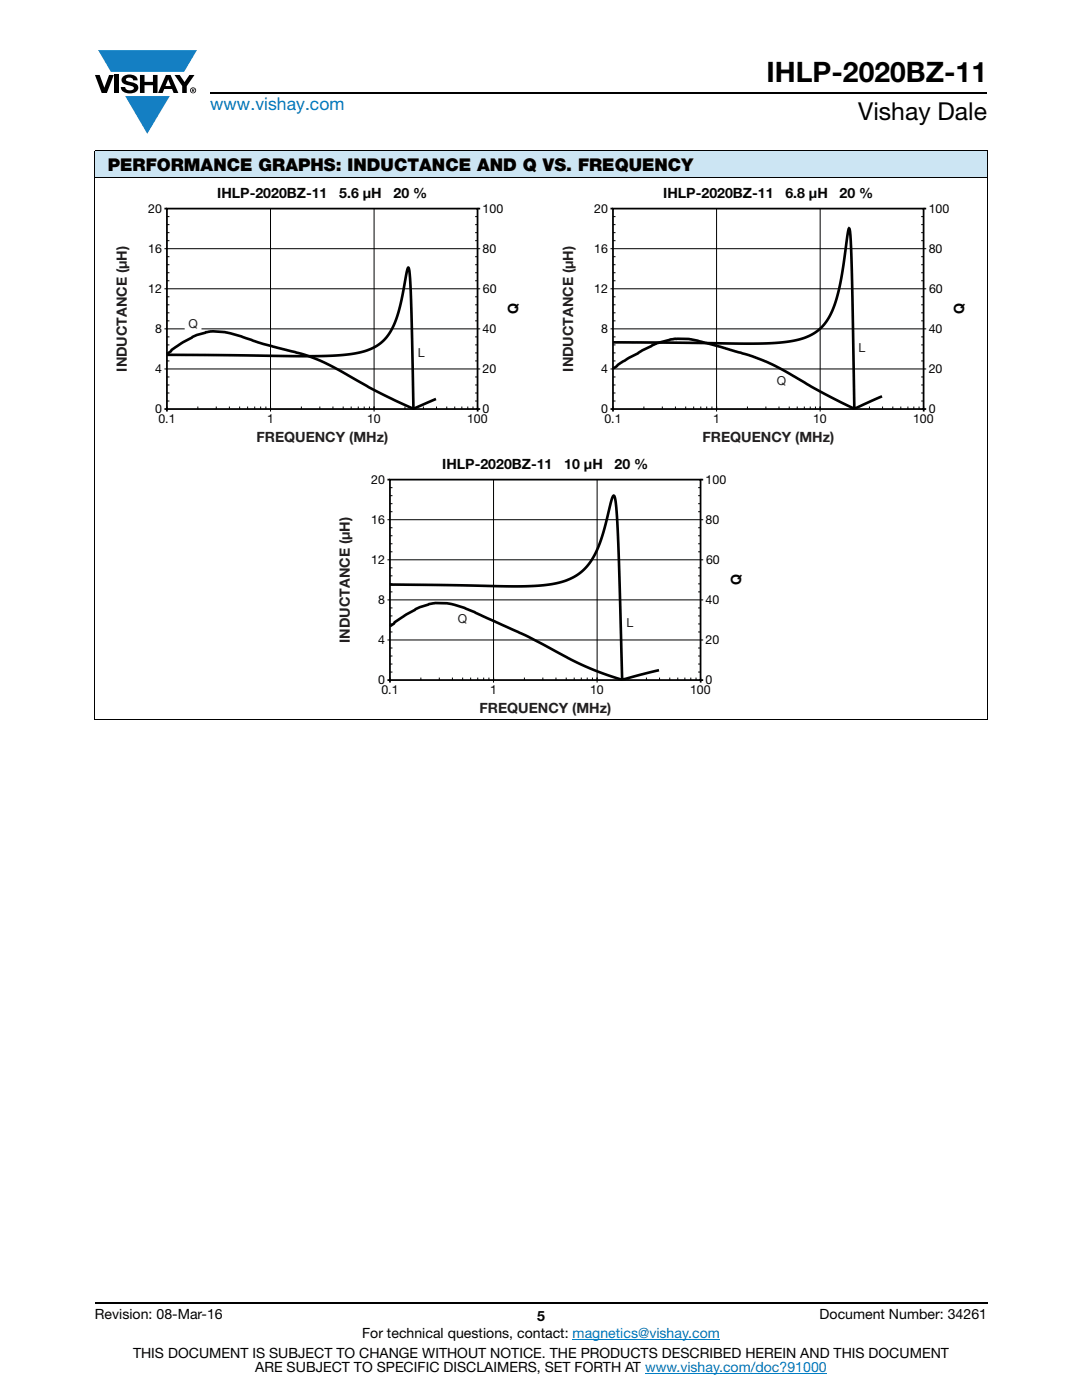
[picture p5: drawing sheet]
<svg xmlns="http://www.w3.org/2000/svg" width="216mm" height="279mm" viewBox="0 0 216 279" stroke-linecap="round" stroke-linejoin="round" font-family="sans-serif">
<g fill="#147fc3">
<path d="M19.6 10h19.7l-2.6 4.3h-1.1h-13.5z"/>
<path d="M25 19.2h8.9l-4.5 7.5z"/>
</g>
<g fill="#000">
<path d="M18.9 15h1l.9 2.5 1-2.5h.9l-1.4 3.6h-1zM22.9 15h.9v3.6h-.9zM24.6 15.3a2.1 2.1 0 0 1 2.8 .3l.1 .4h-.9a.79 .79 0 0 0-.7-.5 .79 .79 0 0 0-.8 .4l.3 .3 1 .2a1.08 1.08 0 0 1 1.2 1 1.08 1.08 0 0 1-1.1 1.2 1.73 1.73 0 0 1-2.4-1.2h.9a.96 .96 0 0 0 .8 .6 .96 .96 0 0 0 .9-.4 1.31 1.31 0 0 0-1.2-.6 1.03 1.03 0 0 1-1.1-.6 1.03 1.03 0 0 1 .2-1.1zM27.9 15h.9v1.3h1.7v-1.3h.9v3.6h-.9v-1.6h-1.7v1.6h-.9zM34.8 15h1.1l.9 1.4 1-1.4h1l-1.5 2.2v1.4h-.9v-1.4z"/>
<path d="M33.6 15.9l.5 1.3h-1.1zM33.1 15l-1.6 3.6h1l.3-.8h1.5l.3 .8h1l-1.6-3.6z"/>
<path d="M38.4 17.8h.2v.2h-.2zM38.3 17.7v.7h.1v-.3l.4 .3-.2-.3 .2-.2-.1-.2z"/>
<path d="M38.1 18a.46 .46 0 0 1 .9 0 .46 .46 0 0 1-.9 0zM37.9 18a.6 .6 0 0 0 1.2 0 .6 .6 0 0 0-1.2 0z"/>
</g>
<path d="M42 18.6h155M18.9 260h178.1" fill="none" stroke="#000" stroke-width=".36"/>
<path d="M114.3 267.3h29.3M128.7 274h36.3" fill="none" stroke="#007ec4" stroke-width=".2"/>
<path d="M18.9 30h178.1v5.5h-178.1z" fill="#cce5f3"/>
<path d="M18.9 30h178.1M18.9 35.5h178.1M18.9 30.1v113.5M197 30.1v113.5M18.9 143.7h178.1" fill="none" stroke="#000" stroke-width=".2"/>
<path d="M23 37.2h81v51.5h-81z" fill="#fff"/>
<g fill="none" stroke="#000" stroke-width=".2">
<path d="M32.8 49.6h62.5M32.8 57.6h62.5M33.3 59.2h.5M33.3 51.2h.5M33.3 52.8h.5M33.3 54.4h.5M33.3 56h.5M33.3 43.2h.5M33.3 44.8h.5M33.3 46.4h.5M33.3 48h.5M32.8 65.6h62.5"/>
<path d="M32.8 73.6h62.5M33.3 60.8h.5M33.3 62.4h.5M33.3 64h.5M33.3 67.2h.5M33.3 68.8h.5M33.3 70.4h.5M33.3 72h.5M33.3 75.2h.5M33.3 76.8h.5M33.3 78.4h.5M33.3 80h.5"/>
</g>
<path d="M32.8 41.6h.5M33.3 41.6h62v40h-62zM32.8 81.6h.5" fill="none" stroke="#000" stroke-width=".35"/>
<path d="M37 63.1h3v3h-3z" fill="#fff"/>
<path d="M37 63.1h3v3h-3z" fill="none" stroke="#fff" stroke-width=".35"/>
<path d="M82.6 68.9h3v3h-3z" fill="#fff"/>
<path d="M82.6 68.9h3v3h-3z" fill="none" stroke="#fff" stroke-width=".35"/>
<path d="M95.3 41.6h.5M33.3 81.6v.5M95.8 81.6h-.5v.5" fill="none" stroke="#000" stroke-width=".35"/>
<g fill="none" stroke="#000" stroke-width=".2">
<path d="M54 41.6v40.5M74.6 41.6v40.5M94.8 59.2h.5M94.8 51.2h.5M94.8 52.8h.5M94.8 54.4h.5M94.8 56h.5M94.8 43.2h.5M94.8 44.8h.5M94.8 46.4h.5M94.8 48h.5M95.3 49.6h.5"/>
<path d="M95.3 57.6h.5M94.8 60.8h.5M94.8 62.4h.5M94.8 64h.5M94.8 67.2h.5M94.8 68.8h.5M94.8 70.4h.5M94.8 72h.5M94.8 75.2h.5M94.8 76.8h.5M94.8 78.4h.5M95.3 73.6h.5"/>
<path d="M95.3 65.6h.5M33.3 81.1v.5M39.5 81.1v.5M43.2 81.1v.5M45.8 81.1v.5M47.8 81.1v.5M49.4 81.1v.5M50.8 81.1v.5M52 81.1v.5M53.1 81.1v.5M60.1 81.1v.5M63.8 81.1v.5"/>
<path d="M66.4 81.1v.5M68.5 81.1v.5M70.1 81.1v.5M71.5 81.1v.5M72.7 81.1v.5M73.7 81.1v.5M80.8 81.1v.5M84.5 81.1v.5M87.1 81.1v.5M89.1 81.1v.5M90.7 81.1v.5M92.2 81.1v.5"/>
<path d="M93.3 81.1v.5M94.4 81.1v.5M94.8 80h.5M95.3 81.1v.5"/>
</g>
<path d="M33.3 70.8l30.7 .3 5.5-.4 3.7-.8 1.7-.7 1.4-1 1.2-1.3 .8-1.5 .8-1.7 .6-2.1 1.5-7.4 .3-.8 .3 1.4 .2 4.6 .5 22.2M33.3 70.6l2.9-2.1 3-1.6 2.9-.8 2.8 .2 .8 .1 2.5 .8 4.3 1.4 7.9 2.1 3 1.1 3.5 1.6 7.8 4.5 7.1 3.4a1.81 1.81 0 0 0 2-.3l3.2-1.4" fill="none" stroke="#000" stroke-width=".53"/>
<path d="M112 37.2h81v51.5h-81z" fill="#fff"/>
<g fill="none" stroke="#000" stroke-width=".2">
<path d="M121.8 49.6h62.5M121.8 57.6h62.5M122.3 59.2h.5M122.3 51.2h.5M122.3 52.8h.5M122.3 54.4h.5M122.3 56h.5M122.3 43.2h.5M122.3 44.8h.5M122.3 46.4h.5M122.3 48h.5M121.8 65.6h62.5"/>
<path d="M121.8 73.6h62.5M122.3 60.8h.5M122.3 62.4h.5M122.3 64h.5M122.3 67.2h.5M122.3 68.8h.5M122.3 70.4h.5M122.3 72h.5M122.3 75.2h.5M122.3 76.8h.5M122.3 78.4h.5M122.3 80h.5"/>
</g>
<path d="M121.8 41.6h.5M122.3 41.6h62v40h-62zM121.8 81.6h.5" fill="none" stroke="#000" stroke-width=".35"/>
<path d="M154.4 74.5h3v3h-3z" fill="#fff"/>
<path d="M154.4 74.5h3v3h-3z" fill="none" stroke="#fff" stroke-width=".35"/>
<path d="M170.5 68h3v3h-3z" fill="#fff"/>
<path d="M170.5 68h3v3h-3z" fill="none" stroke="#fff" stroke-width=".35"/>
<path d="M184.3 41.6h.5M122.3 81.6v.5M184.8 81.6h-.5v.5" fill="none" stroke="#000" stroke-width=".35"/>
<g fill="none" stroke="#000" stroke-width=".2">
<path d="M143 41.6v40.5M163.7 41.6l-.1 40.5M183.8 59.2h.5M183.8 51.2h.5M183.8 52.8h.5M183.8 54.4h.5M183.8 56h.5M183.8 43.2h.5M183.8 44.8h.5M183.8 46.4h.5M183.8 48h.5M184.3 49.6h.5"/>
<path d="M184.3 57.6h.5M183.8 60.8h.5M183.8 62.4h.5M183.8 64h.5M183.8 67.2h.5M183.8 68.8h.5M183.8 70.4h.5M183.8 72h.5M183.8 75.2h.5M183.8 76.8h.5M183.8 78.4h.5M184.3 73.6h.5"/>
<path d="M184.3 65.6h.5M122.3 81.1v.5M128.5 81.1v.5M132.2 81.1v.5M134.8 81.1v.5M136.8 81.1v.5M138.4 81.1v.5M139.8 81.1v.5M141 81.1v.5M142.1 81.1v.5M149.1 81.1v.5M152.8 81.1v.5"/>
<path d="M155.4 81.1v.5M157.5 81.1v.5M159.1 81.1v.5M160.5 81.1v.5M161.7 81.1v.5M162.7 81.1v.5M169.8 81.1v.5M173.5 81.1v.5M176.1 81.1v.5M178.1 81.1v.5M179.7 81.1v.5M181.2 81.1v.5"/>
<path d="M182.3 81.1v.5M183.4 81.1v.5M183.8 80h.5M184.3 81.1v.5"/>
</g>
<path d="M122.3 68.3l30.6 .2 5-.4 2.1-.5 1.6-.6 1.5-1 1.4-1.3 1.1-1.7 .9-2 1.3-4.9 1.3-9.2 .3-1.3 .3 1.4 .2 5.9 .6 28.7M122.3 73.6l3.2-2.2 5.5-2.9 3.5-.9 3.4 .1 5.8 1.5 5.7 1.7 3.4 1.2 3.7 1.9 7.7 4.4 5.6 2.9a2.38 2.38 0 0 0 2.4-.5l3.8-1.7" fill="none" stroke="#000" stroke-width=".53"/>
<path d="M67.5 91.3h81v51.5h-81z" fill="#fff"/>
<g fill="none" stroke="#000" stroke-width=".2">
<path d="M77.8 97.3h.5M77.8 98.9h.5M77.3 103.7h62.5M77.3 111.7h62.5M77.8 113.3h.5M77.8 114.9h.5M77.8 116.5h.5M77.8 118.1h.5M77.8 105.3h.5M77.8 106.9h.5M77.8 108.5h.5M77.8 110.1h.5"/>
<path d="M77.8 100.5h.5M77.8 102.1h.5M139.8 119.7h-62.5M77.3 127.7h62.5M77.8 121.3h.5M77.8 122.9h.5M77.8 124.5h.5M77.8 126.1h.5M77.8 129.3h.5M77.8 130.9h.5M77.8 132.5h.5M77.8 134.1h.5"/>
</g>
<path d="M77.3 95.7h.5M77.8 95.7h62v40h-62zM77.3 135.7h.5" fill="none" stroke="#000" stroke-width=".35"/>
<path d="M90.8 122.1h3v3h-3z" fill="#fff"/>
<path d="M90.8 122.1h3v3h-3z" fill="none" stroke="#fff" stroke-width=".35"/>
<path d="M124.2 122.8h3v3h-3z" fill="#fff"/>
<path d="M124.2 122.8h3v3h-3z" fill="none" stroke="#fff" stroke-width=".35"/>
<path d="M139.8 95.7h.5M77.8 135.7v.5M140.3 135.7h-.5v.5" fill="none" stroke="#000" stroke-width=".35"/>
<g fill="none" stroke="#000" stroke-width=".2">
<path d="M98.5 95.7v40.5M119.1 95.7v40.5M139.3 97.3h.5M139.3 98.9h.5M139.3 113.3h.5M139.3 114.9h.5M139.3 116.5h.5M139.3 118.1h.5M139.3 105.3h.5M139.3 106.9h.5M139.3 108.5h.5M139.3 110.1h.5"/>
<path d="M139.3 100.5h.5M139.3 102.1h.5M139.8 103.7h.5M139.8 111.7h.5M139.8 119.7h.5M77.8 135.2v.5M84 135.2v.5M87.7 135.2v.5M90.3 135.2v.5M92.3 135.2v.5M93.9 135.2v.5M95.3 135.2v.5"/>
<path d="M96.5 135.2v.5M97.6 135.2v.5M104.6 135.2v.5M108.3 135.2v.5M110.9 135.2v.5M113 135.2v.5M114.6 135.2v.5M116 135.2v.5M117.2 135.2v.5M118.2 135.2v.5M125.3 135.2v.5M129 135.2v.5"/>
<path d="M131.6 135.2v.5M133.6 135.2v.5M135.2 135.2v.5M136.7 135.2v.5M137.8 135.2v.5M138.9 135.2v.5M139.3 121.3h.5M139.3 122.9h.5M139.3 124.5h.5M139.3 126.1h.5M139.3 129.3h.5M139.3 130.9h.5"/>
<path d="M139.3 132.5h.5M139.3 134.1h.5M139.8 127.7h.5M139.8 135.2v.5"/>
</g>
<path d="M77.8 116.7l27 .3 4.8-.3 3.5-.9 1.8-.9 1.4-1.1 1.2-1.3 1.1-1.7 1.5-3.7 1.9-7.3 .4-.9a4.8 4.8 0 0 1 .6 2.8l.5 9.8 .6 24.2M77.8 125l3.2-2.3 2.7-1.5 2.7-.8h2.8l3.4 .9 2.1 .8 10.2 4.7 10.8 5.7 3.5 1.5 3.9 1.4 .7 .2 .9-.1 6.8-1.7" fill="none" stroke="#000" stroke-width=".53"/>
<text font-size="5.6" x="153" y="16.4">IHLP-2020BZ-11</text>
<text font-size="4.9" x="171.3" y="24">Vishay Dale</text>
<text font-size="3.5" fill="#007ec4" x="42" y="21.9">www.vishay.com</text>
<text font-size="3.5" x="21.5" y="34.1">PERFORMANCE GRAPHS: INDUCTANCE AND Q VS. FREQUENCY</text>
<g font-size="2.8" fill="#050504">
<text x="43.3" y="39.6">IHLP-2020BZ-11</text>
<text x="67.7" y="39.6">5.6 μH</text>
<text x="78.5" y="39.6">20 %</text>
<text x="132.3" y="39.6">IHLP-2020BZ-11</text>
<text x="156.7" y="39.6">6.8 μH</text>
<text x="167.5" y="39.6">20 %</text>
<text x="88.2" y="93.7">IHLP-2020BZ-11</text>
<text x="112.6" y="93.7">10 μH</text>
<text x="122.6" y="93.7">20 %</text>
</g>
<g font-size="2.8">
<text x="103.4" y="62.7" transform="rotate(-90 103.4 62.7)">Q</text>
<text x="192.4" y="62.7" transform="rotate(-90 192.4 62.7)">Q</text>
<text x="147.9" y="116.8" transform="rotate(-90 147.9 116.8)">Q</text>
<text x="18.9" y="263.3">Revision: 08-Mar-16</text>
<text x="107.2" y="263.6">5</text>
<text x="163.6" y="263.3">Document Number: 34261</text>
<text x="72.3" y="267.1">For technical questions, contact: magnetics@vishay.com</text>
<text x="26.5" y="271">THIS DOCUMENT IS SUBJECT TO CHANGE WITHOUT NOTICE. THE PRODUCTS DESCRIBED HEREIN AND THIS DOCUMENT</text>
<text x="50.9" y="273.8">ARE SUBJECT TO SPECIFIC DISCLAIMERS, SET FORTH AT www.vishay.com/doc?91000</text>
</g>
<g font-size="2.8" fill="#231f20">
<text x="25.3" y="74.2" transform="rotate(-90 25.3 74.2)">INDUCTANCE (μH)</text>
<text x="114.3" y="74.2" transform="rotate(-90 114.3 74.2)">INDUCTANCE (μH)</text>
<text x="51.2" y="88.1">FREQUENCY (MHz)</text>
<text x="140.2" y="88.1">FREQUENCY (MHz)</text>
<text x="69.8" y="128.3" transform="rotate(-90 69.8 128.3)">INDUCTANCE (μH)</text>
<text x="95.7" y="142.2">FREQUENCY (MHz)</text>
</g>
<g font-size="2.5">
<text x="29.6" y="42.5">20</text>
<text x="96.3" y="42.5">100</text>
<text x="118.6" y="42.5">20</text>
<text x="185.3" y="42.5">100</text>
<text x="29.6" y="50.5">16</text>
<text x="96.3" y="50.4">80</text>
<text x="118.6" y="50.5">16</text>
<text x="185.3" y="50.4">80</text>
<text x="29.6" y="58.5">12</text>
<text x="96.4" y="58.4">60</text>
<text x="118.6" y="58.5">12</text>
<text x="185.4" y="58.4">60</text>
<text x="30.9" y="66.5">8</text>
<text x="96.3" y="66.4">40</text>
<text x="119.9" y="66.5">8</text>
<text x="185.3" y="66.4">40</text>
<text x="30.9" y="74.5">4</text>
<text x="96.3" y="74.4">20</text>
<text x="119.9" y="74.5">4</text>
<text x="185.3" y="74.4">20</text>
<text x="30.9" y="82.5">0</text>
<text x="96.3" y="82.4">0</text>
<text x="119.9" y="82.5">0</text>
<text x="185.3" y="82.4">0</text>
<text x="74.1" y="96.5">20</text>
<text x="140.8" y="96.5">100</text>
<text x="74.1" y="104.6">16</text>
<text x="140.8" y="104.5">80</text>
<text x="74.1" y="112.6">12</text>
<text x="140.9" y="112.5">60</text>
<text x="75.4" y="120.6">8</text>
<text x="140.8" y="120.5">40</text>
<text x="75.4" y="128.6">4</text>
<text x="140.8" y="128.5">20</text>
<text x="75.4" y="136.6">0</text>
<text x="140.8" y="136.5">0</text>
</g>
<g font-size="2.5" fill="#231f20">
<text x="37.6" y="65.4">Q</text>
<text x="83.4" y="71.2">L</text>
<text x="171.3" y="70.3">L</text>
<text x="155" y="76.8">Q</text>
<text x="91.4" y="124.3">Q</text>
<text x="125" y="125.1">L</text>
</g>
<g font-size="2.5" fill="#050504">
<text x="31.6" y="84.5">0.1</text>
<text x="53.3" y="84.5">1</text>
<text x="73.2" y="84.5">10</text>
<text x="93.2" y="84.5">100</text>
<text x="120.6" y="84.5">0.1</text>
<text x="142.3" y="84.5">1</text>
<text x="162.2" y="84.5">10</text>
<text x="182.2" y="84.5">100</text>
<text x="76.1" y="138.6">0.1</text>
<text x="97.8" y="138.6">1</text>
<text x="117.7" y="138.6">10</text>
<text x="137.7" y="138.6">100</text>
</g>
</svg>
